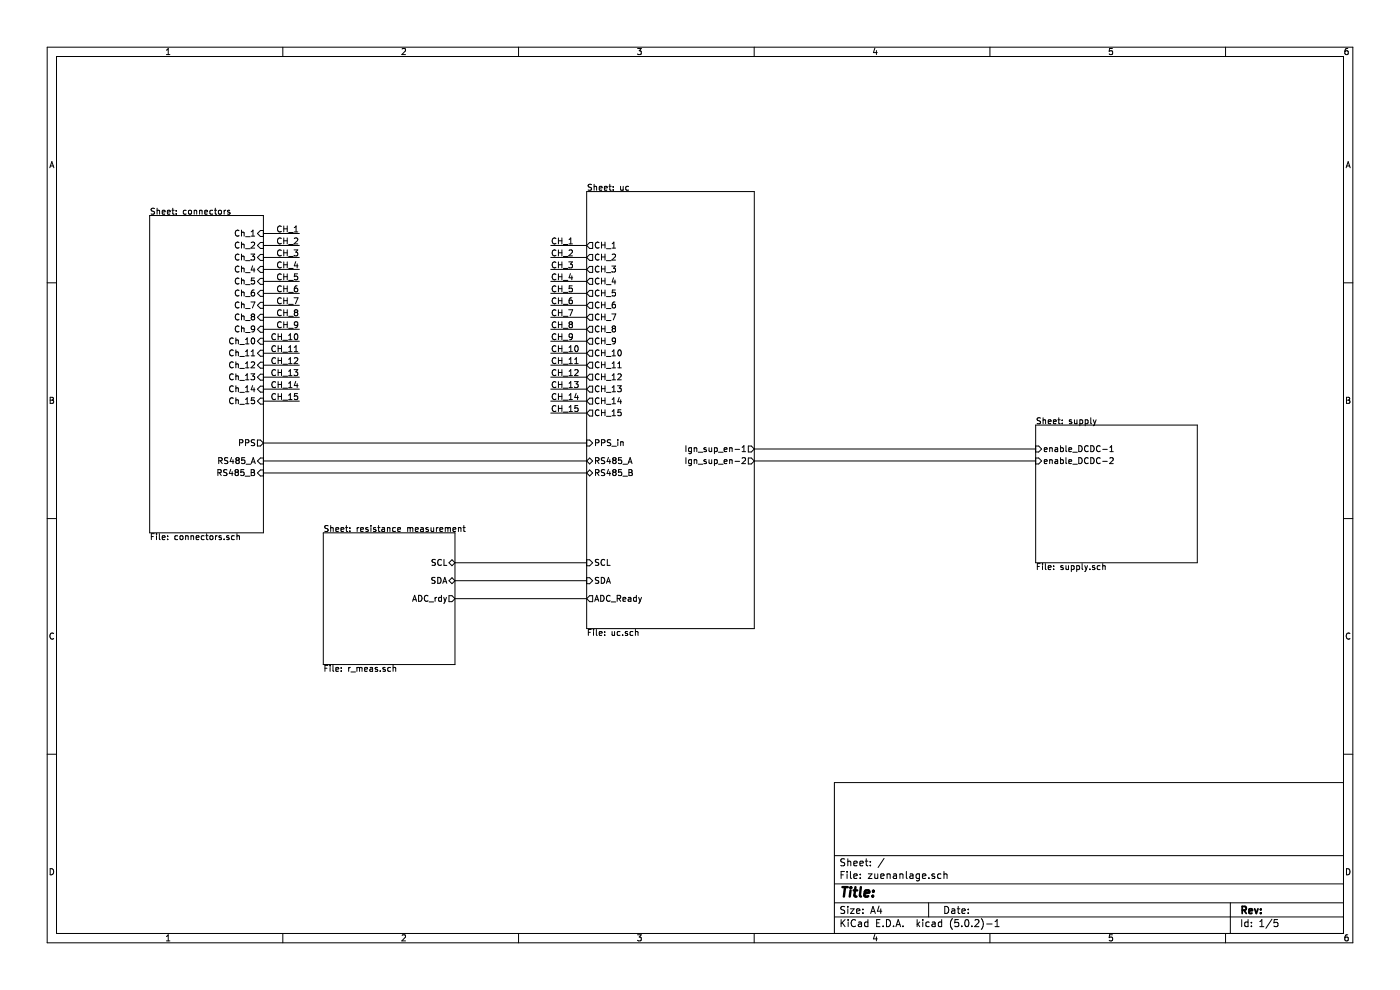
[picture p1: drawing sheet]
EESchema Schematic File Version 4
LIBS:zuenanlage-cache
EELAYER 26 0
EELAYER END
$Descr A4 11693 8268
encoding utf-8
Sheet 1 5
Title ""
Date ""
Rev ""
Comp ""
Comment1 ""
Comment2 ""
Comment3 ""
Comment4 ""
$EndDescr
$Sheet
S 4900 1600 1400 3650
U 5D1E53B8
F0 "uc" 50
F1 "uc.sch" 50
F2 "CH_1" O L 4900 2050 50 
F3 "CH_2" O L 4900 2150 50 
F4 "CH_3" O L 4900 2250 50 
F5 "CH_4" O L 4900 2350 50 
F6 "CH_5" O L 4900 2450 50 
F7 "CH_6" O L 4900 2550 50 
F8 "CH_7" O L 4900 2650 50 
F9 "CH_8" O L 4900 2750 50 
F10 "CH_9" O L 4900 2850 50 
F11 "CH_10" O L 4900 2950 50 
F12 "CH_11" O L 4900 3050 50 
F13 "CH_12" O L 4900 3150 50 
F14 "CH_13" O L 4900 3250 50 
F15 "CH_14" O L 4900 3350 50 
F16 "CH_15" O L 4900 3450 50 
F17 "Ign_sup_en-1" O R 6300 3750 50 
F18 "Ign_sup_en-2" O R 6300 3850 50 
F19 "PPS_in" I L 4900 3700 50 
F20 "RS485_B" B L 4900 3950 50 
F21 "RS485_A" B L 4900 3850 50 
F22 "SDA" I L 4900 4850 50 
F23 "SCL" I L 4900 4700 50 
F24 "ADC_Ready" O L 4900 5000 50 
$EndSheet
$Sheet
S 8650 3550 1350 1150
U 5D2135F9
F0 "supply" 50
F1 "supply.sch" 50
F2 "enable_DCDC-1" I L 8650 3750 50 
F3 "enable_DCDC-2" I L 8650 3850 50 
$EndSheet
$Sheet
S 1250 1800 950  2650
U 5D36F340
F0 "connectors" 50
F1 "connectors.sch" 50
F2 "Ch_5" I R 2200 2350 50 
F3 "Ch_6" I R 2200 2450 50 
F4 "Ch_7" I R 2200 2550 50 
F5 "Ch_8" I R 2200 2650 50 
F6 "Ch_1" I R 2200 1950 50 
F7 "Ch_2" I R 2200 2050 50 
F8 "Ch_3" I R 2200 2150 50 
F9 "Ch_4" I R 2200 2250 50 
F10 "Ch_9" I R 2200 2750 50 
F11 "Ch_10" I R 2200 2850 50 
F12 "Ch_11" I R 2200 2950 50 
F13 "Ch_12" I R 2200 3050 50 
F14 "PPS" O R 2200 3700 50 
F15 "Ch_13" I R 2200 3150 50 
F16 "Ch_14" I R 2200 3250 50 
F17 "Ch_15" I R 2200 3350 50 
F18 "RS485_A" I R 2200 3850 50 
F19 "RS485_B" I R 2200 3950 50 
$EndSheet
$Sheet
S 2700 4450 1100 1100
U 5D5C8F4D
F0 "resistance measurement" 50
F1 "r_meas.sch" 50
F2 "SCL" B R 3800 4700 50 
F3 "SDA" B R 3800 4850 50 
F4 "ADC_rdy" O R 3800 5000 50 
$EndSheet
Wire Wire Line
	2200 3700 4900 3700
Wire Wire Line
	2200 3850 4900 3850
Wire Wire Line
	2200 3950 4900 3950
Wire Wire Line
	2200 3350 2500 3350
Text Label 2500 3350 2    50   ~ 0
CH_15
Wire Wire Line
	2200 3250 2500 3250
Text Label 2500 3250 2    50   ~ 0
CH_14
Wire Wire Line
	2200 3150 2500 3150
Text Label 2500 3150 2    50   ~ 0
CH_13
Wire Wire Line
	2200 3050 2500 3050
Text Label 2500 3050 2    50   ~ 0
CH_12
Wire Wire Line
	2200 2950 2500 2950
Text Label 2500 2950 2    50   ~ 0
CH_11
Wire Wire Line
	2200 2850 2500 2850
Text Label 2500 2850 2    50   ~ 0
CH_10
Wire Wire Line
	2200 2750 2500 2750
Text Label 2500 2750 2    50   ~ 0
CH_9
Wire Wire Line
	2200 2650 2500 2650
Text Label 2500 2650 2    50   ~ 0
CH_8
Wire Wire Line
	2200 2550 2500 2550
Text Label 2500 2550 2    50   ~ 0
CH_7
Wire Wire Line
	2200 2450 2500 2450
Text Label 2500 2450 2    50   ~ 0
CH_6
Wire Wire Line
	2200 2350 2500 2350
Text Label 2500 2350 2    50   ~ 0
CH_5
Wire Wire Line
	2200 2250 2500 2250
Text Label 2500 2250 2    50   ~ 0
CH_4
Wire Wire Line
	2200 2150 2500 2150
Text Label 2500 2150 2    50   ~ 0
CH_3
Wire Wire Line
	2200 2050 2500 2050
Text Label 2500 2050 2    50   ~ 0
CH_2
Wire Wire Line
	2200 1950 2500 1950
Text Label 2500 1950 2    50   ~ 0
CH_1
Wire Wire Line
	4900 3450 4600 3450
Text Label 4600 3450 0    50   ~ 0
CH_15
Wire Wire Line
	4900 3350 4600 3350
Text Label 4600 3350 0    50   ~ 0
CH_14
Wire Wire Line
	4900 3250 4600 3250
Text Label 4600 3250 0    50   ~ 0
CH_13
Wire Wire Line
	4900 3150 4600 3150
Text Label 4600 3150 0    50   ~ 0
CH_12
Wire Wire Line
	4900 3050 4600 3050
Text Label 4600 3050 0    50   ~ 0
CH_11
Wire Wire Line
	4900 2950 4600 2950
Text Label 4600 2950 0    50   ~ 0
CH_10
Wire Wire Line
	4900 2850 4600 2850
Text Label 4600 2850 0    50   ~ 0
CH_9
Wire Wire Line
	4900 2750 4600 2750
Text Label 4600 2750 0    50   ~ 0
CH_8
Wire Wire Line
	4900 2650 4600 2650
Text Label 4600 2650 0    50   ~ 0
CH_7
Wire Wire Line
	4900 2550 4600 2550
Text Label 4600 2550 0    50   ~ 0
CH_6
Wire Wire Line
	4900 2450 4600 2450
Text Label 4600 2450 0    50   ~ 0
CH_5
Wire Wire Line
	4900 2350 4600 2350
Text Label 4600 2350 0    50   ~ 0
CH_4
Wire Wire Line
	4900 2250 4600 2250
Text Label 4600 2250 0    50   ~ 0
CH_3
Wire Wire Line
	4900 2150 4600 2150
Text Label 4600 2150 0    50   ~ 0
CH_2
Wire Wire Line
	4900 2050 4600 2050
Text Label 4600 2050 0    50   ~ 0
CH_1
Wire Wire Line
	6300 3750 8650 3750
Wire Wire Line
	6300 3850 8650 3850
Wire Wire Line
	3800 4700 4900 4700
Wire Wire Line
	3800 4850 4900 4850
Wire Wire Line
	3800 5000 4900 5000
$EndSCHEMATC
